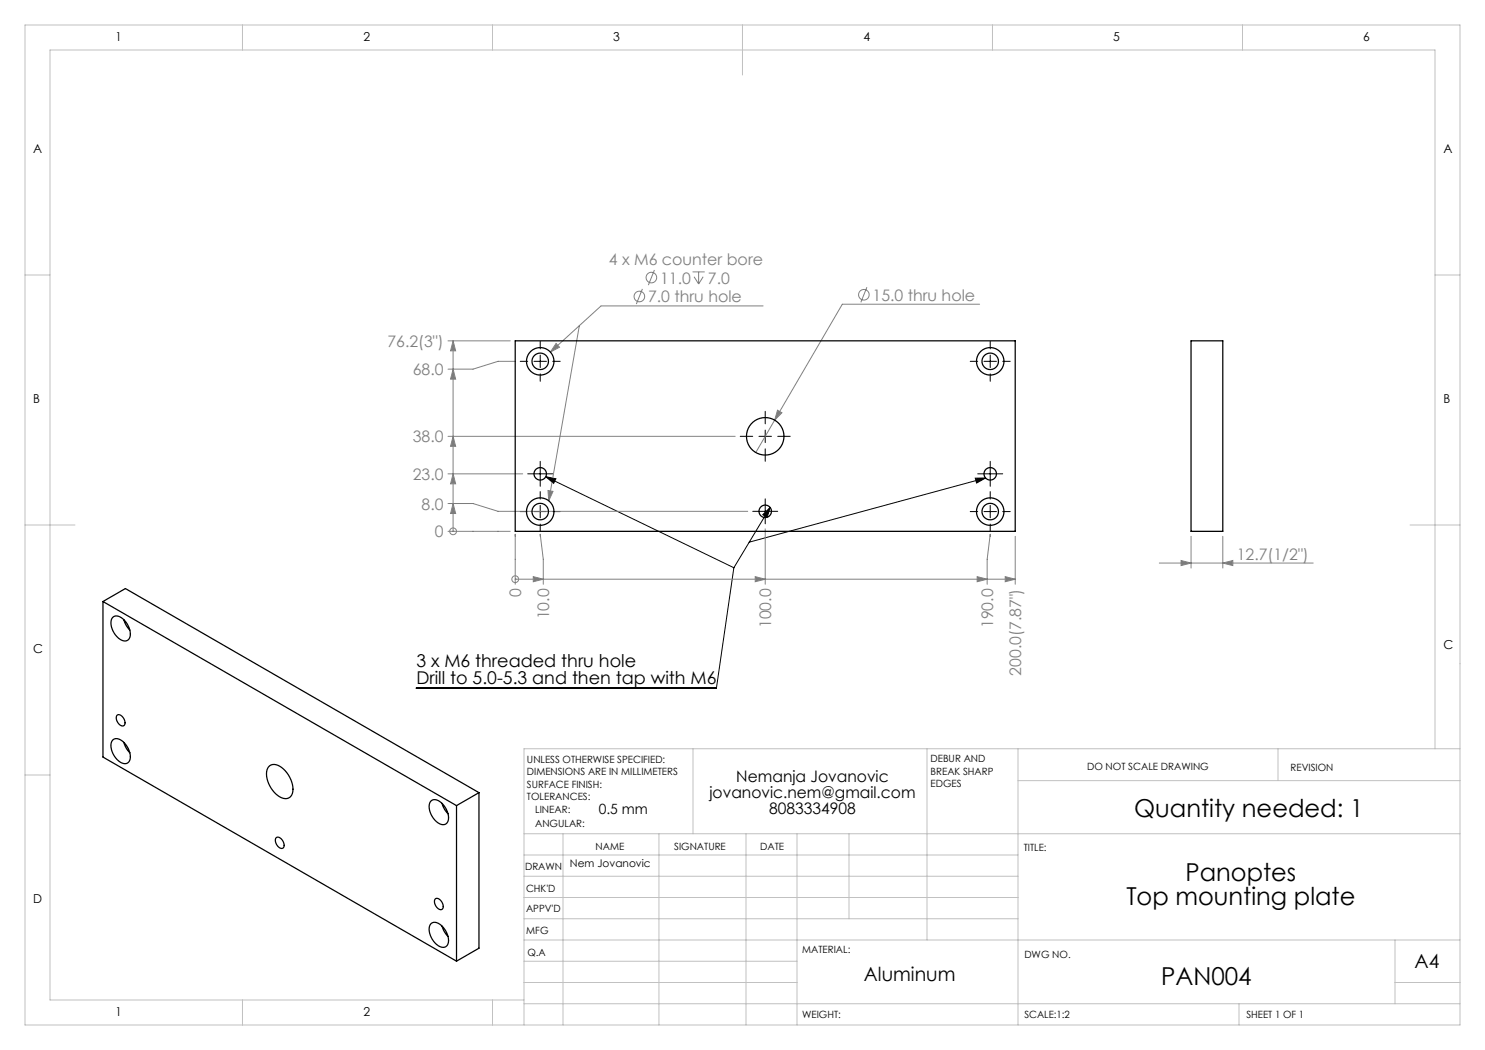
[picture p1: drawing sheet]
<svg xmlns="http://www.w3.org/2000/svg" width="297mm" height="210mm" viewBox="0 0 297 210" stroke-linecap="round" stroke-linejoin="round" font-family="sans-serif">
<g fill="none" stroke="#808080" stroke-width=".2">
<path d="M128.5 57.8l-1.2 3M130.9 54l-1.2 3M138.5 54.4h2.4M138.8 55.3l.9 1.5M139.7 54.4v2.4M140.6 55.3l-.9 1.5M173.4 57.4l-1.2 3.1M89.6 68.2h12.4M90.6 73.8l.5 2h-1zM90.6 68.2l.5 2h-1zM90.6 68.2v38.1M103 72.3h-3.4l-5 1.5h-5"/>
<path d="M111.2 68.7l.7 .7-1.8 1zM115.9 65.1l-6.1 35.1M152.6 61.2h-32.4l-10.1 9.2M195.9 60.8h-27.4l-17.3 29.7M89.6 94.8h14.9M89.6 87.3h57.4M90.6 94.8l.5 2h-1zM90.6 87.3l.5 2h-1zM109.6 98.1l1 .2-.8 1.9zM155.5 82l.9 .6-1.5 1.4zM89.6 106.3h12.4M89.6 100.7h5l5 1.6h49.9"/>
<path d="M90.6 106.3h.1M90.6 100.7l.5 2h-1zM103 115.8h.1M103 106.9v10M103 115.8h100M106.7 115.3l2 .5-2 .5zM108 107.3v-.4l.7 5v5M151 115.3l2 .5-2 .5zM153 105.8v11.1M195.4 115.3l2 .5-2 .5zM198 107.3v-.4l-.6 5v5M201 115.3l2 .5-2 .5z"/>
<path d="M203 107.3v9.6M231.9 112.6h30.7M236.2 112.1l2 .5-2 .5zM238.2 107.3v6.3M244.6 112.6l2-.5v1zM244.6 107.3v6.3"/>
<circle cx="127.9" cy="59.3" r="1.06"/>
<circle cx="130.3" cy="55.5" r="1.06"/>
<circle cx="172.8" cy="59" r="1.06"/>
<circle cx="90.6" cy="106.3" r=".68"/>
<circle cx="103" cy="115.8" r=".68"/>
</g>
<g fill="none" stroke="#000" stroke-width=".2">
<path d="M106.8 72.3h2.5M108 71v2.5M196.8 72.3h2.5M198 71v2.5M106.8 94.8h2.5M108 93.5v2.5M109.2 95.3l37.6 18.2M109.2 95.3l2 .5-.5 .9zM151.8 87.3h2.5M153 86v2.5M195 95.6h2.1l-1.8 1zM196.8 94.8h2.5"/>
<path d="M197.1 95.6l-47.3 12.8M198 93.5v2.5M106.8 102.3h2.5M108 101.1v2.5M146.8 113.5l-3.5 24.1h-60M151.8 102.3h2.5M152.6 102.9l1.4-1.4-.6 2zM153 101v2.5M154 101.5l-7.2 12M196.8 102.3h2.5M198 101.1v2.5"/>
</g>
<g fill="none" stroke="#000" stroke-width=".2" stroke-dasharray="15.2 1.3 1.3 1.3">
<path d="M105.5 72.3h-1.5M108 69.8v-1.5M108 74.8v1.5M110.5 72.3h1.5M195.5 72.3h-1.5M198 69.8v-1.5M198 74.8v1.5M200.5 72.3h1.5M106.8 94.8h-1.3M108 99.8v-1.5M108 93.5v-1.2M108 96v1.3"/>
<path d="M109.3 94.8h1.2M150.5 87.3h-2.5M153 84.8v-2.5M153 89.8v2.5M155.5 87.3h2.5M196.8 94.8h-1.3M198 99.8v-1.5M198 93.5v-1.2M198 96v1.3M199.3 94.8h1.2M105.5 102.3h-1.5M108 104.8v1.5"/>
<path d="M110.5 102.3h1.5M151.8 102.3h-1.3M153 101v-1.2M153 103.5v1.3M154.3 102.3h1.2M195.5 102.3h-1.5M198 104.8v1.5M200.5 102.3h1.5"/>
</g>
<g fill="none" stroke="#c0c0c0" stroke-width=".2">
<path d="M5 5h287v200h-287zM48.5 5v5M98.5 5v5M148.5 5v10M198.5 5v5M248.5 5v5M5 55h5M287 55h5M5 105h10M282 105h10M5 155h5M138.6 149.8v17"/>
<path d="M185.4 149.8v38.2M203.6 149.8v55.2M203.6 156.1h88.4M255.6 149.8v6.3M287 149.8v-139.8h-277v190h94.8M292 149.8h-187.2v55.2M104.8 166.8h187.2M104.8 179.5h98.8M104.8 175.3h98.8M104.8 171h98.8M112.6 166.8v38.2M131.8 166.8v38.2"/>
<path d="M149.2 166.8v38.2M159.4 166.8v38.2M169.8 166.8v17M104.8 183.8h98.8M104.8 196.5h54.6M104.8 192.3h54.6M104.8 188h187.2M279 196.5h13M279 188v12.8M48.5 200v5M98.5 200v5M104.8 200.8h187.2"/>
<path d="M247.8 200.8v4.2"/>
</g>
<path d="M109.2 95.3l2 .5-.5 .9zM195 95.6h2.1l-1.8 1zM152.6 102.9l1.4-1.4-.6 2z" fill="#000"/>
<g fill="#808080">
<path d="M109.6 98.1l1 .2-.8 1.9zM111.2 68.7l.7 .7-1.8 1z"/>
<path d="M90.6 100.7l.5 2h-1zM90.6 94.8l.5 2h-1zM90.6 87.3l.5 2h-1zM90.6 73.8l.5 2h-1zM90.6 68.2l.5 2h-1z"/>
<path d="M106.7 115.3l2 .5-2 .5zM151 115.3l2 .5-2 .5zM195.4 115.3l2 .5-2 .5zM201 115.3l2 .5-2 .5z"/>
<path d="M155.5 82l-.6 2 1.5-1.4zM236.2 112.1l2 .5-2 .5zM244.6 112.6l2-.5v1z"/>
</g>
<g fill="none" stroke="#000" stroke-width=".25">
<path d="M103 68.2h100v38.1h-100zM238.2 68.2h6.4v38.1h-6.4zM20.6 120.3l70.7 40.8M20.6 120.3l4.5-2.6 70.7 40.8M20.6 120.3v31.1l70.7 40.8M22.6 123.4a1.73 1.73 0 0 1 2.3 .7 3.5 3.5 0 0 1 .9 3.6 1.4 1.4 0 0 1-2.2-.1 3.7 3.7 0 0 1-1.2-4zM24.8 123.9l.5 1.3 .7 .8M22.6 148a1.73 1.73 0 0 1 2.3 .6 3.5 3.5 0 0 1 .9 3.7 1.4 1.4 0 0 1-2.2-.2 3.7 3.7 0 0 1-1.2-3.9zM23.4 143.1a1.15 1.15 0 0 1 1.5 .9l.1 .3a.61 .61 0 0 1-.2 .8 .61 .61 0 0 1-.8-.1 1.56 1.56 0 0 1-.6-1.9zM24.8 148.5l.5 1.2 .7 .9M53.7 153.4a1.84 1.84 0 0 1 2.6 .1 5.3 5.3 0 0 1 2.1 5.5 1.58 1.58 0 0 1-2.5 .4 5.3 5.3 0 0 1-2.4-5.8zM95.8 158.5v31.1l-4.5 2.6"/>
<path d="M95.8 158.5l-4.5 2.6M55.2 167.5a1.15 1.15 0 0 1 1.5 1l.1 .3a.61 .61 0 0 1-.2 .8 .61 .61 0 0 1-.8-.1 1.56 1.56 0 0 1-.6-2zM86.2 160.2a1.73 1.73 0 0 1 2.3 .6 3.5 3.5 0 0 1 1 3.7 1.4 1.4 0 0 1-2.2-.2 3.7 3.7 0 0 1-1.2-3.9zM87.1 179.8a1.15 1.15 0 0 1 1.4 1l.1 .2a.61 .61 0 0 1-.2 .9 .61 .61 0 0 1-.8-.2 1.56 1.56 0 0 1-.5-1.9zM88.4 160.7l.5 1.2 .7 .9M91.3 161.1v31.1M86.2 184.7a1.73 1.73 0 0 1 2.3 .7 3.5 3.5 0 0 1 1 3.6 1.4 1.4 0 0 1-2.2-.1 3.7 3.7 0 0 1-1.2-4zM88.4 185.2l.5 1.2 .7 .9"/>
<circle cx="108" cy="72.3" r="2.75"/>
<circle cx="108" cy="72.3" r="1.65"/>
<circle cx="198" cy="72.3" r="2.75"/>
<circle cx="198" cy="72.3" r="1.65"/>
<circle cx="108" cy="94.8" r="1.25"/>
<circle cx="153" cy="87.3" r="3.8"/>
<circle cx="198" cy="94.8" r="1.25"/>
<circle cx="108" cy="102.3" r="2.75"/>
<circle cx="108" cy="102.3" r="1.65"/>
<circle cx="153" cy="102.3" r="1.25"/>
<circle cx="198" cy="102.3" r="2.75"/>
<circle cx="198" cy="102.3" r="1.65"/>
</g>
<g font-size="4.9">
<text x="226.8" y="163.3">Quantity needed: 1</text>
<text x="237.1" y="176.1">Panoptes</text>
<text x="225.3" y="181.1">Top mounting plate</text>
<text x="232.2" y="196.9">PAN004</text>
</g>
<g font-size="3.9">
<text x="172.8" y="196.1">Aluminum</text>
<text x="282.9" y="193.6">A4</text>
</g>
<g font-size="3.5">
<text x="83.3" y="133.3">3 x M6 threaded thru hole</text>
<text x="83.3" y="136.9">Drill to 5.0-5.3 and then tap with M6</text>
</g>
<g font-size="3.2" fill="#808080">
<text x="121.8" y="52.9">4 x M6 counter bore</text>
<text x="132" y="56.7">11.0</text>
<text x="141.6" y="56.7">7.0</text>
<text x="129.6" y="60.5">7.0 thru hole</text>
<text x="174.5" y="60.2">15.0 thru hole</text>
<text x="77.5" y="69.4">76.2(3&quot;)</text>
<text x="82.6" y="75">68.0</text>
<text x="82.6" y="88.5">38.0</text>
<text x="82.6" y="96">23.0</text>
<text x="84.3" y="101.9">8.0</text>
<text x="87" y="107.5">0</text>
<text x="247.4" y="111.9">12.7(1/2&quot;)</text>
<text x="104.2" y="119.5" transform="rotate(-90 104.2 119.5)">0</text>
<text x="109.9" y="123.9" transform="rotate(-90 109.9 123.9)">10.0</text>
<text x="154.2" y="125.6" transform="rotate(-90 154.2 125.6)">100.0</text>
<text x="198.6" y="125.6" transform="rotate(-90 198.6 125.6)">190.0</text>
<text x="204.2" y="135.1" transform="rotate(-90 204.2 135.1)">200.0(7.87&quot;)</text>
</g>
<g font-size="3.2">
<text x="141.9" y="159.5">jovanovic.nem@gmail.com</text>
<text x="147.3" y="156.4">Nemanja Jovanovic</text>
<text x="153.9" y="162.7">8083334908</text>
</g>
<text font-size="2.8" x="119.8" y="162.7">0.5 mm</text>
<g font-size="2.5">
<text x="23.1" y="8.2">1</text>
<text x="72.7" y="8.2">2</text>
<text x="122.7" y="8.2">3</text>
<text x="172.7" y="8.2">4</text>
<text x="222.7" y="8.2">5</text>
<text x="272.7" y="8.2">6</text>
<text x="6.7" y="30.7">A</text>
<text x="288.7" y="30.7">A</text>
<text x="6.7" y="80.7">B</text>
<text x="288.7" y="80.7">B</text>
<text x="6.7" y="130.7">C</text>
<text x="288.7" y="129.7">C</text>
<text x="6.7" y="180.7">D</text>
<text x="23.1" y="203.2">1</text>
<text x="72.7" y="203.2">2</text>
</g>
<text font-size="2.1" x="114" y="173.3">Nem Jovanovic</text>
<g font-size="2">
<text x="105.4" y="152.6">UNLESS OTHERWISE SPECIFIED:</text>
<text x="105.4" y="155.1">DIMENSIONS ARE IN MILLIMETERS</text>
<text x="186.1" y="152.5">DEBUR AND</text>
<text x="186.1" y="155">BREAK SHARP</text>
<text x="217.4" y="154">DO NOT SCALE DRAWING</text>
<text x="258.1" y="154.2">REVISION</text>
<text x="105.4" y="157.6">SURFACE FINISH:</text>
<text x="105.4" y="160.1">TOLERANCES:</text>
<text x="186.1" y="157.5">EDGES</text>
<text x="107" y="165.4">ANGULAR:</text>
<text x="107" y="162.7">LINEAR:</text>
<text x="119.1" y="170">NAME</text>
<text x="134.8" y="169.9">SIGNATURE</text>
<text x="152" y="169.9">DATE</text>
<text x="204.8" y="170.2">TITLE:</text>
<text x="105" y="174.1">DRAWN</text>
<text x="105.2" y="178.3">CHK'D</text>
<text x="105.2" y="182.4">APPV'D</text>
<text x="105.3" y="186.8">MFG</text>
<text x="105.5" y="191.1">Q.A</text>
<text x="160.4" y="190.5">MATERIAL:</text>
<text x="204.9" y="191.6">DWG NO.</text>
<text x="160.4" y="203.5">WEIGHT:</text>
<text x="204.9" y="203.6">SCALE:1:2</text>
<text x="249.3" y="203.6">SHEET 1 OF 1</text>
</g>
</svg>
